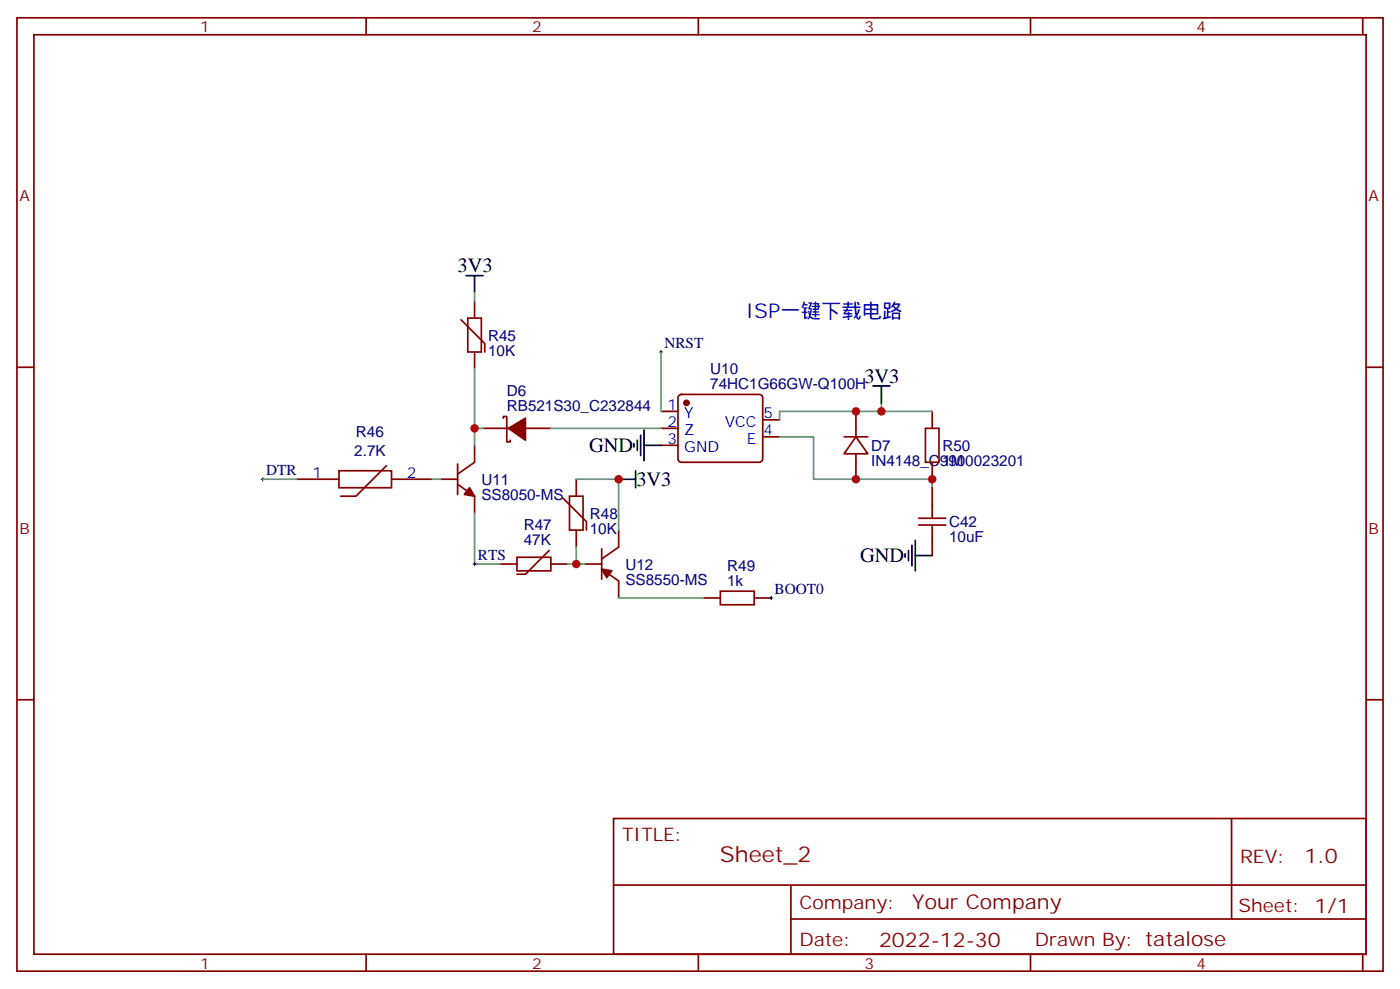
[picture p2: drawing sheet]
<svg xmlns="http://www.w3.org/2000/svg" width="291mm" height="206mm" viewBox="0 0 291 206" stroke-linecap="round" stroke-linejoin="round" font-family="sans-serif">
<g fill="none" stroke="#870000" stroke-width=".35">
<path d="M3.5 3.7h284.4v198.3h-284.4zM7.1 7.2h277.2v191.2h-277.2zM76.2 3.7v3.5M145.3 3.7v3.5M214.5 3.7v3.5M283.6 3.7v3.5M3.5 76.4h3.6M96 66.5l4.9 4.9v1.8M97.4 66.1h2.8v7.1h-2.8zM98.8 62.6v3.5M98.8 73.2v3.5M284.3 76.4h3.6"/>
<path d="M61.7 99.7h8.9M70.6 97.9h10.9v3.5h-10.9zM80.4 96.8l-6.3 6.4h-3.2M81.5 99.7h8.5M91.7 99.7h3.5M95.2 96.5v6.3M98.8 92.6v3.5l-3.6 2.5M100.5 89.1h5.3M104.8 87v-.4h.7v5.3h.7v-.4M109.4 89.1h5.3M119.9 99.7v3.5M137.6 85.5h3.5"/>
<path d="M137.6 89.1h3.5M137.6 92.6h3.5M141.3 82.2l.5-.2h16.2a.71 .71 0 0 1 .7 .7v12.7a.76 .76 0 0 1-.7 .7h-16.2a.76 .76 0 0 1-.7-.7v-12.7zM158.7 90.8h3.6M158.7 87.3h3.6M175.7 90.8h4.9M178.2 90.8l2.4 3.6h-4.9zM178.2 85.5v5.3M178.2 94.4v5.3M192.6 89.1h2.8v7h-2.8zM194 85.5v3.6M194 96.1v3.6"/>
<path d="M95.2 100.7l3.6 2.5v3.5M104.1 117.3h3.5M107.6 115.9h7.1v2.8h-7.1zM114.3 114.5l-4.9 4.9h-1.8M114.7 117.3h3.5M117.1 103.5l5 5v1.7M118.5 103.2h2.9v7h-2.9zM119.9 110.2v3.6M121.7 117.3h3.5M125.2 114.1v6.4M125.2 118.4l3.6 2.4v3.6M128.8 110.2v3.6l-3.6 2.4"/>
<path d="M191.2 109.2h5.6M191.2 107.8h5.6M194 101.4v6.4M194 109.2v6.3M146.4 124.4h3.5M149.9 122.9h7.1v2.9h-7.1zM157 124.4h3.5M3.5 145.5h3.6M284.3 145.5h3.6M127.7 170.2h156.6v28.2h-156.6zM256.3 170.2v20.9M76.2 198.4v3.6"/>
<path d="M127.7 184.1h156.5M145.3 198.4v3.6M164.6 191.1h119.6M164.6 184.1v14.1M214.5 198.4v3.6M283.6 198.4v3.6"/>
</g>
<g fill="#870000" stroke="#870000" stroke-width=".35">
<path d="M97.7 101.4l1.1 1.8-2.1-.4z"/>
<path d="M125.2 118.4l2.2 .3-1.1 1.4z"/>
<path d="M105.8 89.1l3.6-2.1v4.5z"/>
<circle cx="142.9" cy="83.8" r=".53"/>
</g>
<g fill="none" stroke="#000" stroke-width=".35">
<path d="M97 57.3h3.5M98.8 57.3v3.6M128.8 99.7h3.5M131.9 92.3v.7M132.3 97.9v3.5M132.6 91.5v2.2M133.3 90.5v4.2M134.1 92.6h3.5M134.1 89.4v6.4M181.7 80.3h3.5M183.4 80.3v3.5M188.4 115.2v.7"/>
<path d="M189.1 114.5v2.1M189.8 113.4v4.3M190.5 115.5h3.5M190.5 112.4v6.3"/>
</g>
<path d="M137.2 73.2h.7M137.6 72.8v.8M54.3 99.7h.7M54.7 99.3v.7M98.4 117.3h.7M98.8 116.9v.8M160.2 124.4h.7M160.5 124v.7" fill="none" stroke="#000" stroke-width=".21"/>
<g fill="none" stroke="#696" stroke-width=".35">
<path d="M98.8 76.7v12.4h1.7M98.8 60.9v1.7M137.6 73.2v12.3M54.7 99.7h7M90 99.7h1.7M98.8 89.1v3.5M114.7 89.1h22.9M119.9 99.7h8.9v10.5M162.3 90.8h7v8.9h24.7v1.7M183.4 83.8v1.7h-21.1v1.8M183.4 85.5h10.6M98.8 106.7v10.6h5.3"/>
<path d="M118.2 117.3h3.5M119.9 113.8v3.5M128.8 124.4h17.6"/>
</g>
<g fill="#c00">
<circle cx="98.8" cy="89.1" r=".88"/>
<circle cx="119.9" cy="117.3" r=".88"/>
<circle cx="128.8" cy="99.7" r=".88"/>
<circle cx="178.2" cy="85.5" r=".88"/>
<circle cx="183.4" cy="85.5" r=".88"/>
<circle cx="178.2" cy="99.7" r=".88"/>
<circle cx="194" cy="99.7" r=".88"/>
</g>
<text font-size="4.6" fill="#800" x="149.8" y="179.2">Sheet_2</text>
<g font-size="4.2">
<text x="95.2" y="56.6">3V3</text>
<text x="179.9" y="79.6">3V3</text>
<text x="122.6" y="94">GND</text>
<text x="132.5" y="101.1">3V3</text>
<text x="179" y="117">GND</text>
</g>
<text font-size="4.2" fill="#00f" x="155.2" y="66.1">ISP一键下载电路</text>
<g font-size="4.2" fill="#800">
<text x="271.5" y="179.5">1.0</text>
<text x="189.9" y="189">Your Company</text>
<text x="183" y="196.8">2022-12-30</text>
</g>
<g font-size="3.9" fill="#800">
<text x="129.5" y="174.8">TITLE:</text>
<text x="258.1" y="179.5">REV:</text>
<text x="166.4" y="189">Company:</text>
<text x="257.7" y="189.6">Sheet: 1/1</text>
<text x="166.4" y="196.7">Date:</text>
<text x="215.4" y="196.8">Drawn By: tatalose</text>
</g>
<g font-size="3.2" fill="#800">
<text x="41.6" y="6.7">1</text>
<text x="110.8" y="6.7">2</text>
<text x="179.9" y="6.7">3</text>
<text x="249.1" y="6.7">4</text>
<text x="4.1" y="41.8">A</text>
<text x="284.9" y="41.8">A</text>
<text x="4.1" y="110.9">B</text>
<text x="284.9" y="110.9">B</text>
<text x="41.6" y="201.4">1</text>
<text x="110.8" y="201.4">2</text>
<text x="179.9" y="201.4">3</text>
<text x="249.1" y="201.4">4</text>
</g>
<g font-size="3.2" fill="#000080">
<text x="101.6" y="70.9">R45</text>
<text x="101.6" y="74">10K</text>
<text x="147.8" y="77.8">U10</text>
<text x="105.5" y="82.4">D6</text>
<text x="147.8" y="80.9">74HC1G66GW-Q100H</text>
<text x="105.5" y="85.5">RB521S30_C232844</text>
<text x="73.7" y="94.9">2.7K</text>
<text x="74.1" y="90.8">R46</text>
<text x="181.3" y="93.7">D7</text>
<text x="196.1" y="93.7">R50</text>
<text x="100.2" y="100.8">U11</text>
<text x="181.3" y="96.9">IN4148_C9900023201</text>
<text x="196.1" y="96.9">1M</text>
<text x="100.2" y="104">SS8050-MS</text>
<text x="122.8" y="107.8">R48</text>
<text x="109" y="113.4">47K</text>
<text x="109" y="110.2">R47</text>
<text x="122.8" y="111">10K</text>
<text x="197.6" y="112.8">10uF</text>
<text x="197.6" y="109.6">C42</text>
<text x="130.2" y="118.5">U12</text>
<text x="151.4" y="118.8">R49</text>
<text x="130.2" y="121.6">SS8550-MS</text>
<text x="151.4" y="121.9">1k</text>
</g>
<g font-size="3.2" fill="#006">
<text x="138.3" y="72.3">NRST</text>
<text x="55.4" y="98.8">DTR</text>
<text x="99.5" y="116.4">RTS</text>
<text x="161.2" y="123.5">BOOT0</text>
</g>
<g font-size="3.2" fill="#00f">
<text x="138.9" y="85.2">1</text>
<text x="138.9" y="88.7">2</text>
<text x="142.4" y="87">Y</text>
<text x="150.8" y="88.7">VCC</text>
<text x="158.9" y="87">5</text>
<text x="138.9" y="92.3">3</text>
<text x="142.4" y="90.5">Z</text>
<text x="142.4" y="94">GND</text>
<text x="155.4" y="92.3">E</text>
<text x="158.9" y="90.5">4</text>
<text x="65" y="99.3">1</text>
<text x="84.7" y="99.3">2</text>
</g>
</svg>
